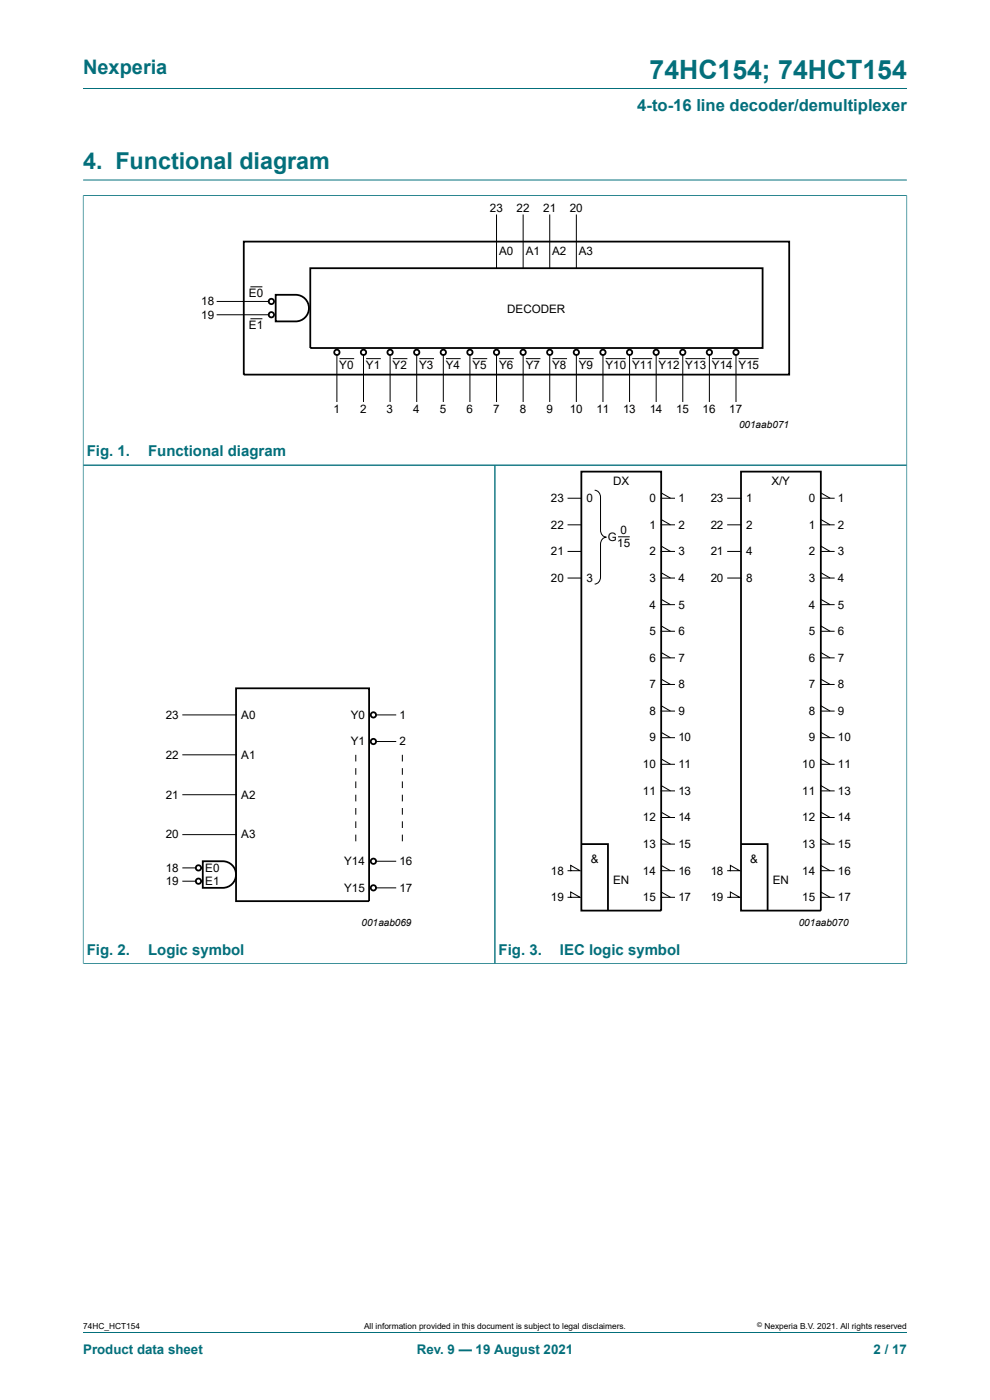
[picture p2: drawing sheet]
<svg xmlns="http://www.w3.org/2000/svg" width="210mm" height="297mm" viewBox="0 0 210 297" stroke-linecap="round" stroke-linejoin="round" font-family="sans-serif">
<path d="M17.6 18.8h174.8M17.6 38.2h174.8M17.6 41.5h174.8M17.6 41.4v163.1M192.4 41.4v163.1M17.6 98.7h174.8M105 98.7v105.7M17.6 204.4h174.8M17.6 282.6h174.8" fill="none" stroke="#036f7b" stroke-width=".21"/>
<g fill="none" stroke="#000" stroke-width=".21">
<path d="M105.3 45.6v11.3M111 45.6v11.3M116.6 45.6v11.3M122.3 45.6v11.3M46.1 66.8h10.9M46.1 64h10.9M53.1 60.8h2.6M53.1 67.6h2.6M71.5 75.3v9.9M72 76.1h3.1M77.1 75.3v9.9M77.7 76.1h3.1"/>
<path d="M82.7 75.3v9.9M83.3 76.1h3.1M88.4 75.3v9.9M89 76.1h3.1M94 75.3v9.9M94.6 76.1h3.1M99.7 75.3v9.9M100.2 76.1h3.1M105.3 75.3v9.9M105.9 76.1h3.1M111 75.3v9.9M111.5 76.1h3.1"/>
<path d="M116.6 75.3v9.9M117.2 76.1h3.1M122.3 75.3v9.9M122.8 76.1h3.1M127.9 75.3v9.9M128.5 76.1h4.2M133.5 75.3v9.9M134.1 76.1h4.2M139.2 75.3v9.9M139.8 76.1h4.2M144.8 75.3v9.9M145.4 76.1h4.2"/>
<path d="M150.5 75.3v9.9M151 76.1h4.3M156.1 75.3v9.9M156.7 76.1h4.2M120.5 111.3h2.8M120.5 117h2.8M120.5 105.7h2.8M126.1 104a1.36 1.36 0 0 1 1.3 1.5v7a1.41 1.41 0 0 0 1.2 1.5 1.35 1.35 0 0 0-1.2 1.5v6.9a1.41 1.41 0 0 1-1.3 1.5M131.2 113.9h2.3M140.3 111.3h2.8M140.3 117h2.8M140.3 105.7h2.8"/>
<path d="M140.3 104.6l1.9 1.1M140.3 110.2l1.9 1.1M140.3 115.9l1.9 1.1M154.4 111.3h2.8M154.4 117h2.8M154.4 105.7h2.8M174.1 111.3h2.8M174.1 117h2.8M174.1 105.7h2.8M174.1 104.6l2 1.1M174.1 110.2l2 1.1M174.1 115.9l2 1.1"/>
<path d="M120.5 122.6h2.8M140.3 122.6h2.8M140.3 121.5l1.9 1.1M140.3 128.3h2.8M140.3 127.1l1.9 1.2M140.3 133.9h2.8M140.3 132.8l1.9 1.1M140.3 139.6h2.8M140.3 138.4l1.9 1.2M154.4 122.6h2.8M174.1 122.6h2.8M174.1 128.3h2.8"/>
<path d="M174.1 133.9h2.8M174.1 139.6h2.8M174.1 121.5l2 1.1M174.1 127.1l2 1.2M174.1 132.8l2 1.1M174.1 138.4l2 1.2M38.8 151.7h11.3M79.8 157.3h4.1M79.8 151.7h4.1M140.3 145.2h2.8M140.3 144.1l1.9 1.1M140.3 150.8h2.8"/>
<path d="M140.3 149.7l1.9 1.1M140.3 156.5h2.8M140.3 155.4l1.9 1.1M174.1 145.2h2.8M174.1 150.8h2.8M174.1 156.5h2.8M174.1 144.1l2 1.1M174.1 149.7l2 1.1M174.1 155.4l2 1.1M38.8 177.1h11.3M38.8 168.6h11.3M38.8 160.1h11.3"/>
<path d="M75.5 160.1v1.4M75.5 163v1.4M75.5 165.8v1.4M75.5 168.6v1.4M75.5 171.4v1.4M75.5 174.2v1.5M75.5 177.1v1.4M85.3 160.1v1.4M85.3 163v1.4M85.3 165.8v1.4M85.3 168.6v1.4M85.3 171.4v1.4"/>
<path d="M85.3 174.2v1.5M85.3 177.1v1.4M140.3 162.1h2.8M140.3 161l1.9 1.1M140.3 167.8h2.8M140.3 166.7l1.9 1.1M140.3 173.4h2.8M140.3 172.3l1.9 1.1M140.3 179.1h2.8M140.3 177.9l1.9 1.2M174.1 162.1h2.8M174.1 167.8h2.8"/>
<path d="M174.1 173.4h2.8M174.1 179.1h2.8M174.1 161l2 1.1M174.1 166.7l2 1.1M174.1 172.3l2 1.1M174.1 177.9l2 1.2M38.8 184.1h2.7M38.8 186.9h2.7M79.8 188.4h4.1M79.8 182.7h4.1M120.5 190.4h2.5l-1.9-1.2v1.2M120.5 184.7h2.5l-1.9-1.1v1.1"/>
<path d="M140.3 184.7h2.8M140.3 183.6l1.9 1.1M140.3 190.4h2.8M140.3 189.2l1.9 1.2M154.4 190.4h2.5l-2-1.2v1.2M154.4 184.7h2.5l-2-1.1v1.1M174.1 184.7h2.8M174.1 190.4h2.8M174.1 183.6l2 1.1M174.1 189.2l2 1.2"/>
</g>
<g fill="none" stroke="#000" stroke-width=".38">
<path d="M51.7 51.3h115.7v28.2h-115.7zM65.8 56.9h96v16.9h-96zM58.5 62.5h4.2a2.82 2.82 0 0 1 2.8 2.9 2.82 2.82 0 0 1-2.8 2.8h-4.2zM123.3 100.1h17v93.1h-17zM157.2 100.1h16.9v93.1h-16.9zM50.1 146h28.2v45.2h-28.2zM123.3 179.1h5.7v14.1M157.2 179.1h5.6v14.1M43 182.7h4.2a2.82 2.82 0 0 1 2.9 2.8 2.82 2.82 0 0 1-2.9 2.9h-4.2z"/>
<circle cx="57.6" cy="64" r=".56"/>
<circle cx="57.6" cy="66.8" r=".56"/>
<circle cx="71.5" cy="74.7" r=".56"/>
<circle cx="77.1" cy="74.7" r=".56"/>
<circle cx="82.7" cy="74.7" r=".56"/>
<circle cx="88.4" cy="74.7" r=".56"/>
<circle cx="94" cy="74.7" r=".56"/>
<circle cx="99.7" cy="74.7" r=".56"/>
<circle cx="105.3" cy="74.7" r=".56"/>
<circle cx="111" cy="74.7" r=".56"/>
<circle cx="116.6" cy="74.7" r=".56"/>
<circle cx="122.3" cy="74.7" r=".56"/>
<circle cx="127.9" cy="74.7" r=".56"/>
<circle cx="133.5" cy="74.7" r=".56"/>
<circle cx="139.2" cy="74.7" r=".56"/>
<circle cx="144.8" cy="74.7" r=".56"/>
<circle cx="150.5" cy="74.7" r=".56"/>
<circle cx="156.1" cy="74.7" r=".56"/>
<circle cx="79.2" cy="151.7" r=".56"/>
<circle cx="79.2" cy="157.3" r=".56"/>
<circle cx="42.1" cy="184.1" r=".56"/>
<circle cx="42.1" cy="186.9" r=".56"/>
<circle cx="79.2" cy="182.7" r=".56"/>
<circle cx="79.2" cy="188.4" r=".56"/>
</g>
<text font-size="5.6" fill="#036f7b" x="137.8" y="16.8">74HC154; 74HCT154</text>
<text font-size="4.9" fill="#036f7b" x="17.6" y="35.9">4. Functional diagram</text>
<text font-size="4.2" fill="#036f7b" x="17.6" y="15.6">Nexperia</text>
<text font-size="3.5" fill="#036f7b" x="135.2" y="23.7">4-to-16 line decoder/demultiplexer</text>
<g font-size="3.2" fill="#036f7b">
<text x="18.4" y="96.8">Fig. 1.</text>
<text x="31.4" y="96.8">Functional diagram</text>
<text x="18.4" y="202.6">Fig. 2.</text>
<text x="31.4" y="202.6">Logic symbol</text>
<text x="105.8" y="202.6">Fig. 3.</text>
<text x="118.8" y="202.6">IEC logic symbol</text>
</g>
<g font-size="2.8" fill="#036f7b">
<text x="17.6" y="287.2">Product data sheet</text>
<text x="88.4" y="287.2">Rev. 9 — 19 August 2021</text>
<text x="185.3" y="287.2">2 / 17</text>
</g>
<g font-size="2.5">
<text x="103.9" y="45">23</text>
<text x="109.6" y="45">22</text>
<text x="115.2" y="45">21</text>
<text x="120.9" y="45">20</text>
<text x="105.9" y="54.1">A0</text>
<text x="111.5" y="54.1">A1</text>
<text x="117.1" y="54.1">A2</text>
<text x="122.8" y="54.1">A3</text>
<text x="42.7" y="64.8">18</text>
<text x="52.8" y="63.1">E0</text>
<text x="42.7" y="67.6">19</text>
<text x="52.8" y="69.9">E1</text>
<text x="107.6" y="66.4">DECODER</text>
<text x="72" y="78.3">Y0</text>
<text x="77.6" y="78.3">Y1</text>
<text x="83.3" y="78.3">Y2</text>
<text x="88.9" y="78.3">Y3</text>
<text x="94.6" y="78.3">Y4</text>
<text x="100.2" y="78.3">Y5</text>
<text x="105.9" y="78.3">Y6</text>
<text x="111.5" y="78.3">Y7</text>
<text x="117.1" y="78.3">Y8</text>
<text x="122.8" y="78.3">Y9</text>
<text x="128.4" y="78.3">Y10</text>
<text x="134.1" y="78.3">Y11</text>
<text x="139.7" y="78.3">Y12</text>
<text x="145.4" y="78.3">Y13</text>
<text x="151" y="78.3">Y14</text>
<text x="156.7" y="78.3">Y15</text>
<text x="70.8" y="87.6">1</text>
<text x="76.4" y="87.6">2</text>
<text x="82" y="87.6">3</text>
<text x="87.7" y="87.6">4</text>
<text x="93.3" y="87.6">5</text>
<text x="99" y="87.6">6</text>
<text x="104.6" y="87.6">7</text>
<text x="110.3" y="87.6">8</text>
<text x="115.9" y="87.6">9</text>
<text x="120.9" y="87.6">10</text>
<text x="126.5" y="87.6">11</text>
<text x="132.2" y="87.6">13</text>
<text x="137.8" y="87.6">14</text>
<text x="143.4" y="87.6">15</text>
<text x="149" y="87.6">16</text>
<text x="154.7" y="87.6">17</text>
<text x="116.8" y="106.5">23</text>
<text x="124.4" y="106.5">0</text>
<text x="130.1" y="102.9">DX</text>
<text x="137.7" y="106.5">0</text>
<text x="143.9" y="106.5">1</text>
<text x="150.8" y="106.5">23</text>
<text x="158.3" y="106.5">1</text>
<text x="163.6" y="102.9">X/Y</text>
<text x="171.6" y="106.5">0</text>
<text x="177.7" y="106.5">1</text>
<text x="116.8" y="112.1">22</text>
<text x="131.6" y="113.3">0</text>
<text x="137.7" y="112.1">1</text>
<text x="143.9" y="112.1">2</text>
<text x="150.8" y="112.1">22</text>
<text x="158.3" y="112.1">2</text>
<text x="171.6" y="112.1">1</text>
<text x="177.7" y="112.1">2</text>
<text x="116.8" y="117.8">21</text>
<text x="128.9" y="114.7">G</text>
<text x="130.9" y="116.1">15</text>
<text x="137.7" y="117.8">2</text>
<text x="143.9" y="117.8">3</text>
<text x="150.8" y="117.8">21</text>
<text x="158.3" y="117.8">4</text>
<text x="171.6" y="117.8">2</text>
<text x="177.7" y="117.8">3</text>
<text x="116.8" y="123.4">20</text>
<text x="124.4" y="123.4">3</text>
<text x="137.7" y="123.4">3</text>
<text x="143.9" y="123.4">4</text>
<text x="150.8" y="123.4">20</text>
<text x="158.3" y="123.4">8</text>
<text x="171.6" y="123.4">3</text>
<text x="177.7" y="123.4">4</text>
<text x="137.7" y="129.1">4</text>
<text x="143.9" y="129.1">5</text>
<text x="171.6" y="129.1">4</text>
<text x="177.7" y="129.1">5</text>
<text x="137.7" y="134.7">5</text>
<text x="143.9" y="134.7">6</text>
<text x="171.6" y="134.7">5</text>
<text x="177.7" y="134.7">6</text>
<text x="137.7" y="140.4">6</text>
<text x="143.9" y="140.4">7</text>
<text x="171.6" y="140.4">6</text>
<text x="177.7" y="140.4">7</text>
<text x="137.7" y="146">7</text>
<text x="143.9" y="146">8</text>
<text x="171.6" y="146">7</text>
<text x="177.7" y="146">8</text>
<text x="35.2" y="152.5">23</text>
<text x="51.2" y="152.5">A0</text>
<text x="74.4" y="152.5">Y0</text>
<text x="84.8" y="152.5">1</text>
<text x="137.7" y="151.6">8</text>
<text x="143.9" y="151.6">9</text>
<text x="171.6" y="151.6">8</text>
<text x="177.7" y="151.6">9</text>
<text x="35.2" y="161">22</text>
<text x="51.2" y="161">A1</text>
<text x="74.4" y="158.1">Y1</text>
<text x="84.8" y="158.1">2</text>
<text x="137.7" y="157.3">9</text>
<text x="143.9" y="157.3">10</text>
<text x="171.6" y="157.3">9</text>
<text x="177.7" y="157.3">10</text>
<text x="136.3" y="162.9">10</text>
<text x="143.9" y="162.9">11</text>
<text x="170.2" y="162.9">10</text>
<text x="177.7" y="162.9">11</text>
<text x="35.2" y="169.4">21</text>
<text x="51.2" y="169.4">A2</text>
<text x="136.3" y="168.6">11</text>
<text x="143.9" y="168.6">13</text>
<text x="170.2" y="168.6">11</text>
<text x="177.7" y="168.6">13</text>
<text x="35.2" y="177.9">20</text>
<text x="51.2" y="177.9">A3</text>
<text x="136.3" y="174.2">12</text>
<text x="136.3" y="179.9">13</text>
<text x="143.9" y="174.2">14</text>
<text x="143.9" y="179.9">15</text>
<text x="170.2" y="174.2">12</text>
<text x="170.2" y="179.9">13</text>
<text x="177.7" y="174.2">14</text>
<text x="177.7" y="179.9">15</text>
<text x="35.2" y="184.9">18</text>
<text x="43.6" y="184.9">E0</text>
<text x="73" y="183.5">Y14</text>
<text x="84.8" y="183.5">16</text>
<text x="116.8" y="185.5">18</text>
<text x="125.3" y="183">&amp;</text>
<text x="136.3" y="185.5">14</text>
<text x="143.9" y="185.5">16</text>
<text x="150.8" y="185.5">18</text>
<text x="159.1" y="183">&amp;</text>
<text x="170.2" y="185.5">14</text>
<text x="177.7" y="185.5">16</text>
<text x="35.2" y="187.8">19</text>
<text x="43.6" y="187.8">E1</text>
<text x="73" y="189.2">Y15</text>
<text x="84.8" y="189.2">17</text>
<text x="116.8" y="191.2">19</text>
<text x="130.1" y="187.5">EN</text>
<text x="136.3" y="191.2">15</text>
<text x="143.9" y="191.2">17</text>
<text x="150.8" y="191.2">19</text>
<text x="163.9" y="187.5">EN</text>
<text x="170.2" y="191.2">15</text>
<text x="177.7" y="191.2">17</text>
</g>
<g font-size="2.1">
<text x="156.8" y="90.8">001aab071</text>
<text x="76.7" y="196.5">001aab069</text>
<text x="169.4" y="196.5">001aab070</text>
</g>
<g font-size="1.8">
<text x="17.6" y="282">74HC_HCT154</text>
<text x="77.2" y="282">All information provided in this document is subject to legal disclaimers.</text>
<text x="162.2" y="282">Nexperia B.V. 2021. All rights reserved</text>
</g>
<text font-size="1.4" x="160.6" y="281.6">©</text>
</svg>
